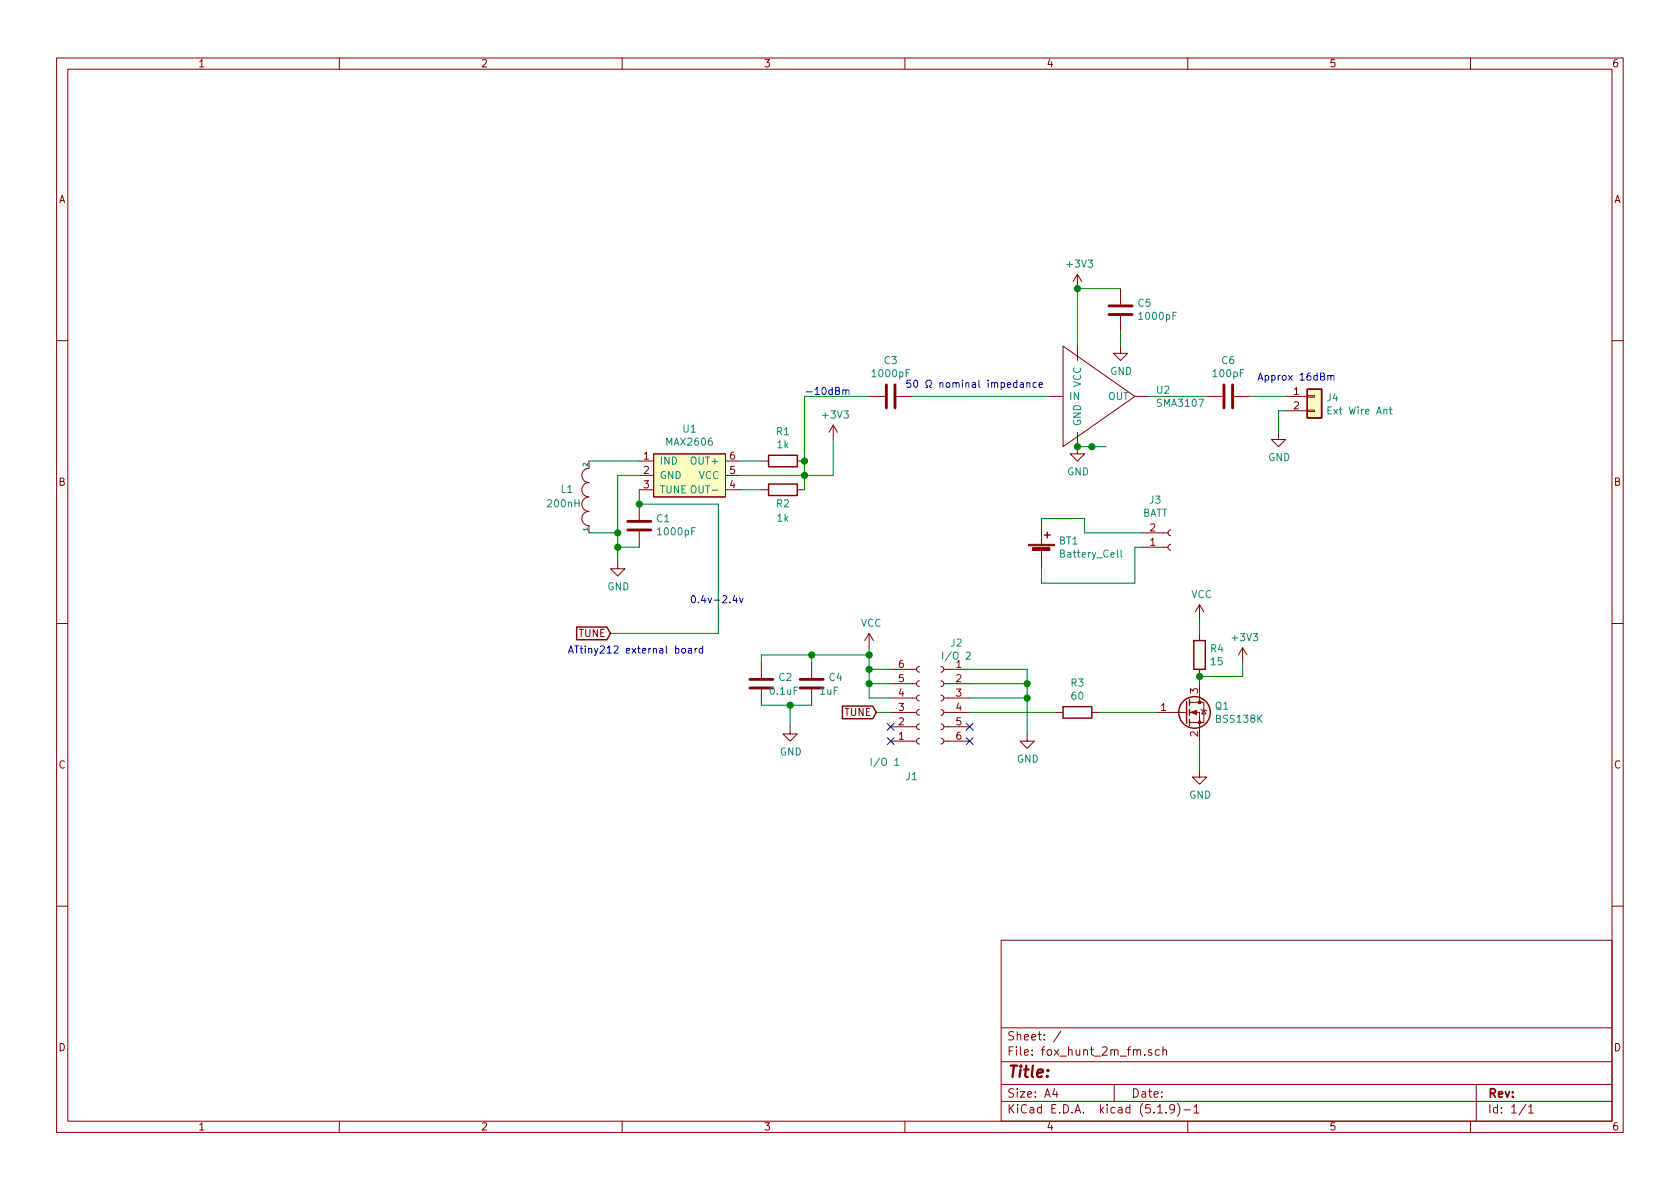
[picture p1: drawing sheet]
EESchema Schematic File Version 4
EELAYER 30 0
EELAYER END
$Descr A4 11693 8268
encoding utf-8
Sheet 1 1
Title ""
Date ""
Rev ""
Comp ""
Comment1 ""
Comment2 ""
Comment3 ""
Comment4 ""
$EndDescr
$Comp
L vw:MAX260x U1
U 1 1
P 4800 3300
F 0 "U1" H 4800 3625 50  0000 C CNN
F 1 "MAX2606" H 4800 3534 50  0000 C CNN
F 2 "Package_TO_SOT_SMD:SOT-23-6" H 4800 3000 50  0001 C CNN
F 3 "https://datasheets.maximintegrated.com/en/ds/MAX2605-MAX2609.pdf" H 4600 3300 50  0001 C CNN
	1    4800 3300
	1    0    0    -1  
$EndComp
$Comp
L pspice:INDUCTOR L1
U 1 1
P 4100 3450
F 0 "L1" V 4150 3650 50  0000 R CNN
F 1 "200nH" V 4050 3750 50  0000 R CNN
F 2 "Inductor_SMD:L_0805_2012Metric_Pad1.05x1.20mm_HandSolder" H 4100 3450 50  0001 C CNN
F 3 "~" H 4100 3450 50  0001 C CNN
	1    4100 3450
	0    -1   -1   0   
$EndComp
Wire Wire Line
	4100 3200 4450 3200
$Comp
L power:GND #PWR0101
U 1 1
P 4300 3900
F 0 "#PWR0101" H 4300 3650 50  0001 C CNN
F 1 "GND" H 4305 3727 50  0000 C CNN
F 2 "" H 4300 3900 50  0001 C CNN
F 3 "" H 4300 3900 50  0001 C CNN
	1    4300 3900
	1    0    0    -1  
$EndComp
Wire Wire Line
	4450 3300 4300 3300
Wire Wire Line
	4300 3300 4300 3700
$Comp
L Device:R R2
U 1 1
P 5450 3400
F 0 "R2" V 5350 3400 50  0000 C CNN
F 1 "1k" V 5250 3400 50  0000 C CNN
F 2 "Resistor_SMD:R_1206_3216Metric_Pad1.30x1.75mm_HandSolder" V 5380 3400 50  0001 C CNN
F 3 "~" H 5450 3400 50  0001 C CNN
	1    5450 3400
	0    1    -1   0   
$EndComp
$Comp
L Device:R R1
U 1 1
P 5450 3200
F 0 "R1" V 5243 3200 50  0000 C CNN
F 1 "1k" V 5334 3200 50  0000 C CNN
F 2 "Resistor_SMD:R_1206_3216Metric_Pad1.30x1.75mm_HandSolder" V 5380 3200 50  0001 C CNN
F 3 "~" H 5450 3200 50  0001 C CNN
	1    5450 3200
	0    1    1    0   
$EndComp
Wire Wire Line
	5150 3200 5300 3200
Wire Wire Line
	5150 3400 5300 3400
Wire Wire Line
	5150 3300 5600 3300
Wire Wire Line
	5600 3300 5600 3200
Wire Wire Line
	5600 3300 5600 3400
Connection ~ 5600 3300
Wire Wire Line
	5800 3050 5800 3300
Wire Wire Line
	5800 3300 5600 3300
Wire Wire Line
	4100 3700 4300 3700
Connection ~ 4300 3700
Wire Wire Line
	4300 3700 4300 3800
$Comp
L Device:C C2
U 1 1
P 5300 4750
F 0 "C2" H 5415 4796 50  0000 L CNN
F 1 "0.1uF" H 5350 4700 50  0000 L CNN
F 2 "Capacitor_SMD:C_1206_3216Metric_Pad1.33x1.80mm_HandSolder" H 5338 4600 50  0001 C CNN
F 3 "~" H 5300 4750 50  0001 C CNN
	1    5300 4750
	1    0    0    -1  
$EndComp
Wire Wire Line
	5650 4550 5650 4600
Wire Wire Line
	5300 4600 5300 4550
Wire Wire Line
	5300 4550 5650 4550
$Comp
L power:GND #PWR0103
U 1 1
P 5500 5050
F 0 "#PWR0103" H 5500 4800 50  0001 C CNN
F 1 "GND" H 5505 4877 50  0000 C CNN
F 2 "" H 5500 5050 50  0001 C CNN
F 3 "" H 5500 5050 50  0001 C CNN
	1    5500 5050
	1    0    0    -1  
$EndComp
Wire Wire Line
	5300 4900 5500 4900
Wire Wire Line
	5500 5050 5500 4900
Connection ~ 5500 4900
Wire Wire Line
	5500 4900 5650 4900
$Comp
L Device:C C3
U 1 1
P 6200 2750
F 0 "C3" V 5948 2750 50  0000 C CNN
F 1 "1000pF" V 6039 2750 50  0000 C CNN
F 2 "Capacitor_SMD:C_1206_3216Metric_Pad1.33x1.80mm_HandSolder" H 6238 2600 50  0001 C CNN
F 3 "~" H 6200 2750 50  0001 C CNN
	1    6200 2750
	0    1    1    0   
$EndComp
Wire Wire Line
	5600 3200 5600 2750
Wire Wire Line
	5600 2750 6050 2750
Connection ~ 5600 3200
Text Notes 6300 2700 0    50   ~ 0
50 Ω nominal impedance
Text Notes 5600 2750 0    50   ~ 0
-10dBm
$Comp
L vw:SMA3107 U2
U 1 1
P 7600 2750
F 0 "U2" H 8044 2796 50  0000 L CNN
F 1 "SMA3107" H 8044 2705 50  0000 L CNN
F 2 "Package_TO_SOT_SMD:SOT-363_SC-70-6" H 7750 2350 50  0001 C CNN
F 3 "https://www.onsemi.com/pdf/datasheet/sma3107-d.pdf" H 7600 2750 50  0001 C CNN
	1    7600 2750
	1    0    0    -1  
$EndComp
Wire Wire Line
	7500 3100 7600 3100
Wire Wire Line
	7600 3100 7700 3100
Connection ~ 7600 3100
Wire Wire Line
	6350 2750 7300 2750
$Comp
L Device:C C5
U 1 1
P 7800 2150
F 0 "C5" H 7685 2104 50  0000 R CNN
F 1 "1000pF" H 7685 2195 50  0000 R CNN
F 2 "Capacitor_SMD:C_1206_3216Metric_Pad1.33x1.80mm_HandSolder" H 7838 2000 50  0001 C CNN
F 3 "~" H 7800 2150 50  0001 C CNN
	1    7800 2150
	-1   0    0    1   
$EndComp
$Comp
L power:GND #PWR0104
U 1 1
P 7500 3100
F 0 "#PWR0104" H 7500 2850 50  0001 C CNN
F 1 "GND" H 7505 2927 50  0000 C CNN
F 2 "" H 7500 3100 50  0001 C CNN
F 3 "" H 7500 3100 50  0001 C CNN
	1    7500 3100
	1    0    0    -1  
$EndComp
Connection ~ 7500 3100
$Comp
L power:GND #PWR0105
U 1 1
P 7800 2400
F 0 "#PWR0105" H 7800 2150 50  0001 C CNN
F 1 "GND" H 7805 2227 50  0000 C CNN
F 2 "" H 7800 2400 50  0001 C CNN
F 3 "" H 7800 2400 50  0001 C CNN
	1    7800 2400
	1    0    0    -1  
$EndComp
Wire Wire Line
	7800 2400 7800 2300
Wire Wire Line
	7500 2400 7500 2000
Wire Wire Line
	7500 2000 7800 2000
$Comp
L Device:C C6
U 1 1
P 8550 2750
F 0 "C6" V 8298 2750 50  0000 C CNN
F 1 "100pF" V 8389 2750 50  0000 C CNN
F 2 "Capacitor_SMD:C_1206_3216Metric_Pad1.33x1.80mm_HandSolder" H 8588 2600 50  0001 C CNN
F 3 "~" H 8550 2750 50  0001 C CNN
	1    8550 2750
	0    1    1    0   
$EndComp
Wire Wire Line
	8000 2750 8400 2750
$Comp
L Device:C C1
U 1 1
P 4450 3650
F 0 "C1" H 4335 3604 50  0000 R CNN
F 1 "1000pF" H 4335 3695 50  0000 R CNN
F 2 "Capacitor_SMD:C_1206_3216Metric_Pad1.33x1.80mm_HandSolder" H 4488 3500 50  0001 C CNN
F 3 "~" H 4450 3650 50  0001 C CNN
	1    4450 3650
	-1   0    0    1   
$EndComp
Wire Wire Line
	4450 3500 4450 3400
Wire Wire Line
	4450 3800 4300 3800
Connection ~ 4300 3800
Wire Wire Line
	4300 3800 4300 3900
Wire Wire Line
	4450 3500 5000 3500
Wire Wire Line
	5000 3500 5000 4400
Wire Wire Line
	5000 4400 4250 4400
Connection ~ 4450 3500
Text GLabel 4250 4400 0    50   Input ~ 0
TUNE
Text Notes 3950 4550 0    50   ~ 0
ATtiny212 external board
Text Notes 8750 2650 0    50   ~ 0
Approx 16dBm
Text Notes 4800 4200 0    50   ~ 0
0.4v-2.4v
$Comp
L Connector:Conn_01x06_Female J1
U 1 1
P 6400 4950
F 0 "J1" H 6300 5400 50  0000 L CNN
F 1 "I/O 1" H 6050 5300 50  0000 L CNN
F 2 "Connector_PinHeader_2.54mm:PinHeader_1x06_P2.54mm_Vertical" H 6400 4950 50  0001 C CNN
F 3 "~" H 6400 4950 50  0001 C CNN
	1    6400 4950
	1    0    0    1   
$EndComp
$Comp
L Device:Battery_Cell BT1
U 1 1
P 7250 3850
F 0 "BT1" H 7368 3946 50  0000 L CNN
F 1 "Battery_Cell" H 7368 3855 50  0000 L CNN
F 2 "Battery:BatteryHolder_Keystone_3034_1x20mm" V 7250 3910 50  0001 C CNN
F 3 "~" V 7250 3910 50  0001 C CNN
	1    7250 3850
	1    0    0    -1  
$EndComp
$Comp
L Connector:Conn_01x02_Female J3
U 1 1
P 8150 3800
F 0 "J3" H 8042 3475 50  0000 C CNN
F 1 "BATT" H 8042 3566 50  0000 C CNN
F 2 "Connector_PinHeader_2.54mm:PinHeader_1x02_P2.54mm_Vertical" H 8150 3800 50  0001 C CNN
F 3 "~" H 8150 3800 50  0001 C CNN
	1    8150 3800
	1    0    0    1   
$EndComp
Wire Wire Line
	7250 3650 7250 3600
Wire Wire Line
	7250 3600 7550 3600
Wire Wire Line
	7550 3600 7550 3700
Wire Wire Line
	7550 3700 7950 3700
Wire Wire Line
	7950 3800 7900 3800
Wire Wire Line
	7900 3800 7900 4050
Wire Wire Line
	7900 4050 7250 4050
Wire Wire Line
	7250 4050 7250 3950
$Comp
L Connector:Conn_01x06_Female J2
U 1 1
P 6550 4850
F 0 "J2" H 6442 5235 50  0000 C CNN
F 1 "I/O 2" H 6442 5144 50  0000 C CNN
F 2 "Connector_PinHeader_2.54mm:PinHeader_1x06_P2.54mm_Vertical" H 6550 4850 50  0001 C CNN
F 3 "~" H 6550 4850 50  0001 C CNN
	1    6550 4850
	-1   0    0    -1  
$EndComp
$Comp
L power:VCC #PWR01
U 1 1
P 6050 4500
F 0 "#PWR01" H 6050 4350 50  0001 C CNN
F 1 "VCC" H 6065 4673 50  0000 C CNN
F 2 "" H 6050 4500 50  0001 C CNN
F 3 "" H 6050 4500 50  0001 C CNN
	1    6050 4500
	1    0    0    -1  
$EndComp
Wire Wire Line
	6050 4500 6050 4550
Wire Wire Line
	6050 4850 6200 4850
Wire Wire Line
	6200 4750 6050 4750
Connection ~ 6050 4750
Wire Wire Line
	6050 4750 6050 4850
Wire Wire Line
	6200 4650 6050 4650
Connection ~ 6050 4650
Wire Wire Line
	6050 4650 6050 4750
$Comp
L power:GND #PWR02
U 1 1
P 7150 5100
F 0 "#PWR02" H 7150 4850 50  0001 C CNN
F 1 "GND" H 7155 4927 50  0000 C CNN
F 2 "" H 7150 5100 50  0001 C CNN
F 3 "" H 7150 5100 50  0001 C CNN
	1    7150 5100
	1    0    0    -1  
$EndComp
Wire Wire Line
	7150 5100 7150 4850
Wire Wire Line
	7150 4650 6750 4650
Wire Wire Line
	6750 4750 7150 4750
Connection ~ 7150 4750
Wire Wire Line
	7150 4750 7150 4650
Wire Wire Line
	6750 4850 7150 4850
Connection ~ 7150 4850
Wire Wire Line
	7150 4850 7150 4750
Text GLabel 6100 4950 0    50   Input ~ 0
TUNE
Wire Wire Line
	6100 4950 6200 4950
NoConn ~ 6200 5050
NoConn ~ 6200 5150
NoConn ~ 6750 5050
NoConn ~ 6750 5150
$Comp
L Transistor_FET:BSS138 Q1
U 1 1
P 8250 4950
F 0 "Q1" H 8454 4996 50  0000 L CNN
F 1 "BSS138K" H 8454 4905 50  0000 L CNN
F 2 "Package_TO_SOT_SMD:SOT-23" H 8450 4875 50  0001 L CIN
F 3 "https://www.onsemi.com/pub/Collateral/BSS138-D.PDF" H 8250 4950 50  0001 L CNN
	1    8250 4950
	1    0    0    -1  
$EndComp
$Comp
L power:+3V3 #PWR05
U 1 1
P 8650 4600
F 0 "#PWR05" H 8650 4450 50  0001 C CNN
F 1 "+3V3" H 8665 4773 50  0000 C CNN
F 2 "" H 8650 4600 50  0001 C CNN
F 3 "" H 8650 4600 50  0001 C CNN
	1    8650 4600
	1    0    0    -1  
$EndComp
$Comp
L Device:R R4
U 1 1
P 8350 4550
F 0 "R4" H 8420 4596 50  0000 L CNN
F 1 "15" H 8420 4505 50  0000 L CNN
F 2 "Resistor_SMD:R_1206_3216Metric_Pad1.30x1.75mm_HandSolder" V 8280 4550 50  0001 C CNN
F 3 "~" H 8350 4550 50  0001 C CNN
	1    8350 4550
	1    0    0    -1  
$EndComp
Wire Wire Line
	8350 4700 8650 4700
Wire Wire Line
	8650 4700 8650 4600
$Comp
L power:VCC #PWR03
U 1 1
P 8350 4300
F 0 "#PWR03" H 8350 4150 50  0001 C CNN
F 1 "VCC" H 8365 4473 50  0000 C CNN
F 2 "" H 8350 4300 50  0001 C CNN
F 3 "" H 8350 4300 50  0001 C CNN
	1    8350 4300
	1    0    0    -1  
$EndComp
Wire Wire Line
	8350 4300 8350 4400
$Comp
L Device:R R3
U 1 1
P 7500 4950
F 0 "R3" V 7293 4950 50  0000 C CNN
F 1 "60" V 7384 4950 50  0000 C CNN
F 2 "Resistor_SMD:R_1206_3216Metric_Pad1.30x1.75mm_HandSolder" V 7430 4950 50  0001 C CNN
F 3 "~" H 7500 4950 50  0001 C CNN
	1    7500 4950
	0    1    1    0   
$EndComp
Wire Wire Line
	6750 4950 7350 4950
Wire Wire Line
	8350 4750 8350 4700
Connection ~ 8350 4700
$Comp
L power:GND #PWR04
U 1 1
P 8350 5350
F 0 "#PWR04" H 8350 5100 50  0001 C CNN
F 1 "GND" H 8355 5177 50  0000 C CNN
F 2 "" H 8350 5350 50  0001 C CNN
F 3 "" H 8350 5350 50  0001 C CNN
	1    8350 5350
	1    0    0    -1  
$EndComp
Wire Wire Line
	8350 5150 8350 5350
$Comp
L power:+3V3 #PWR0102
U 1 1
P 5800 3050
F 0 "#PWR0102" H 5800 2900 50  0001 C CNN
F 1 "+3V3" H 5815 3223 50  0000 C CNN
F 2 "" H 5800 3050 50  0001 C CNN
F 3 "" H 5800 3050 50  0001 C CNN
	1    5800 3050
	1    0    0    -1  
$EndComp
$Comp
L power:+3V3 #PWR0106
U 1 1
P 7500 2000
F 0 "#PWR0106" H 7500 1850 50  0001 C CNN
F 1 "+3V3" H 7515 2173 50  0000 C CNN
F 2 "" H 7500 2000 50  0001 C CNN
F 3 "" H 7500 2000 50  0001 C CNN
	1    7500 2000
	1    0    0    -1  
$EndComp
Connection ~ 7500 2000
Wire Wire Line
	6050 4550 5650 4550
Connection ~ 6050 4550
Wire Wire Line
	6050 4550 6050 4650
Connection ~ 5650 4550
$Comp
L Connector_Generic:Conn_01x02 J4
U 1 1
P 9150 2750
F 0 "J4" H 9230 2742 50  0000 L CNN
F 1 "Ext Wire Ant" H 9230 2651 50  0000 L CNN
F 2 "Connector_Wire:SolderWire-0.1sqmm_1x02_P3.6mm_D0.4mm_OD1mm_Relief" H 9150 2750 50  0001 C CNN
F 3 "~" H 9150 2750 50  0001 C CNN
	1    9150 2750
	1    0    0    -1  
$EndComp
Wire Wire Line
	8700 2750 8950 2750
$Comp
L power:GND #PWR0107
U 1 1
P 8900 3000
F 0 "#PWR0107" H 8900 2750 50  0001 C CNN
F 1 "GND" H 8905 2827 50  0000 C CNN
F 2 "" H 8900 3000 50  0001 C CNN
F 3 "" H 8900 3000 50  0001 C CNN
	1    8900 3000
	1    0    0    -1  
$EndComp
Wire Wire Line
	8900 3000 8900 2850
Wire Wire Line
	8900 2850 8950 2850
$Comp
L Device:C C4
U 1 1
P 5650 4750
F 0 "C4" H 5765 4796 50  0000 L CNN
F 1 "1uF" H 5700 4700 50  0000 L CNN
F 2 "Capacitor_SMD:C_1206_3216Metric_Pad1.33x1.80mm_HandSolder" H 5688 4600 50  0001 C CNN
F 3 "~" H 5650 4750 50  0001 C CNN
	1    5650 4750
	1    0    0    -1  
$EndComp
Wire Wire Line
	7650 4950 8050 4950
$EndSCHEMATC
